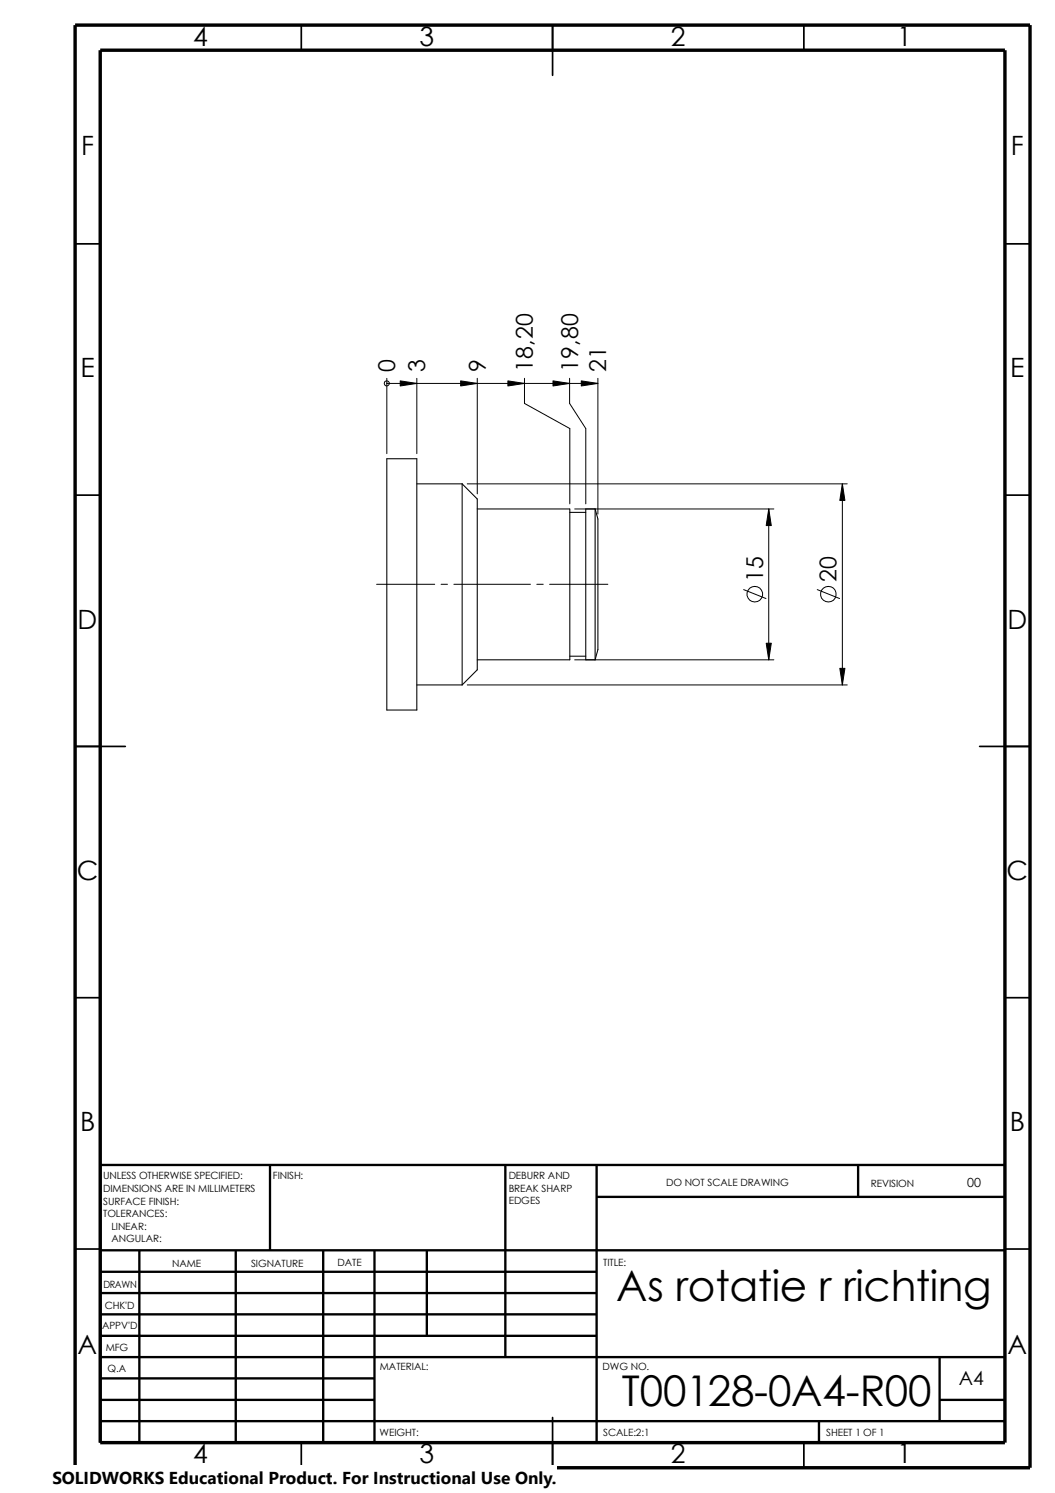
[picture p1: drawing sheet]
<svg xmlns="http://www.w3.org/2000/svg" width="210mm" height="297mm" viewBox="0 0 210 297" stroke-linecap="round" stroke-linejoin="round" font-family="sans-serif">
<g fill="none" stroke="#000" stroke-width=".34">
<path d="M59.9 5v5M109.9 5v10M159.9 5v5M14.9 48.5h5M199.9 48.5h5M14.9 98.5h5M199.9 98.5h5M14.9 148.5h10M194.9 148.5h10M14.9 198.5h5M199.9 198.5h5M14.9 248.5h5"/>
<path d="M199.9 248.5h5M59.9 287v5M109.9 282v10M159.9 287v5"/>
</g>
<g fill="none" stroke="#000" stroke-width=".47">
<path d="M53.7 231.8v17M100.5 231.8v38.2M118.7 238.1h81.2M118.7 231.8v55.2M170.7 231.8v6.3M199.9 231.8h-180v55.2M19.9 257.3h98.8M19.9 253h98.8M19.9 248.8h180M27.7 248.8v38.2M46.9 248.8v38.2M64.3 248.8v38.2"/>
<path d="M74.5 248.8v38.2M84.9 248.8v17M19.9 278.5h54.6M19.9 265.8h98.8M19.9 261.5h98.8M19.9 274.2h54.6M19.9 270h180M186.9 278.5h13M186.9 270v12.7M19.9 282.7h180M162.9 282.7v4.3"/>
</g>
<path d="M14.9 5h190v287h-190zM19.9 10h180v277h-180z" fill="none" stroke="#000" stroke-width=".68" stroke-linecap="butt"/>
<path d="M77 91.3h5.9v50h-5.9zM82.9 96.3h9M91.9 96.3l3.1 3v34l-3.1 3M91.9 96.3v40M95 101.3h18.4v30h-18.4M113.4 101.9h3.1M118.4 101.3h-1.9v30h1.9M118.4 101.3l.6 2v25.9l-.6 2.1M118.4 101.3v30M82.9 136.3h9M113.4 130.6h3.1" fill="none" stroke="#000" stroke-width=".21"/>
<g fill="none" stroke="#000" stroke-width=".2">
<path d="M77 76.3h.1M77 76.3h42M77 75.3v15M79.6 75.8l3.3 .5-3.3 .5zM82.9 75.3v15M91.7 75.8l3.3 .5-3.3 .5zM95 75.3v23M101 75.8l3.4 .5-3.4 .5zM104.4 75.3v5l9 5v14.9M110 75.8l3.3 .5-3.3 .5zM113.3 75.3v5l3.2 5v14.9M115.7 75.8l3.3 .5-3.3 .5z"/>
<path d="M119 75.3v27M93 96.3h75.6M167.6 96.3l.5 3.3h-1zM167.6 96.3v40M74.9 116.2h11.6M87.8 116.2h1.2M90.3 116.2h15.2M106.8 116.2h1.3M109.3 116.2h11.6M114.3 101.3h39.7M148 117.3l4.4 1.8M153 101.3l.5 3.3h-1.1z"/>
<path d="M153 101.3v30M162.6 117.3l4.4 1.8M93 136.3h75.6M114.3 131.3h39.7M152.4 128h1.1l-.5 3.3zM167.1 133h1l-.5 3.3z"/>
<circle cx="77" cy="76.3" r=".51"/>
<circle cx="150.2" cy="118.2" r="1.55"/>
<circle cx="164.8" cy="118.2" r="1.56"/>
</g>
<path d="M79.6 75.8l3.3 .5-3.3 .5zM91.7 75.8l3.3 .5-3.3 .5zM101 75.8l3.4 .5-3.4 .5zM110 75.8l3.3 .5-3.3 .5zM115.7 75.8l3.3 .5-3.3 .5zM167.6 96.3l.5 3.3h-1zM153 101.3l.5 3.3h-1.1zM152.4 128h1.1l-.5 3.3zM167.1 133h1l-.5 3.3z" fill="#000"/>
<path d="M10.4 291.5h100.4v5.5h-100.4z" fill="#fff"/>
<g font-size="8.4">
<text x="122.6" y="258.7">As rotatie r richting</text>
<text x="123.7" y="279.7">T00128-0A4-R00</text>
</g>
<g font-size="5.3">
<text x="38.4" y="9.1">4</text>
<text x="83.4" y="9.1">3</text>
<text x="133.5" y="9.1">2</text>
<text x="178.5" y="9.1">1</text>
<text x="16.1" y="30.9">F</text>
<text x="201.1" y="30.9">F</text>
<text x="16" y="75.1">E</text>
<text x="201" y="75.1">E</text>
<text x="15.5" y="125.1">D</text>
<text x="200.4" y="125.1">D</text>
<text x="15.3" y="175.1">C</text>
<text x="200.3" y="175.1">C</text>
<text x="15.9" y="225.1">B</text>
<text x="200.9" y="225.1">B</text>
<text x="15.5" y="269.3">A</text>
<text x="200.4" y="269.3">A</text>
<text x="38.4" y="291.1">4</text>
<text x="83.4" y="291.1">3</text>
<text x="133.5" y="291.1">2</text>
<text x="178.5" y="291.1">1</text>
</g>
<g font-size="4.6">
<text x="78.6" y="74" transform="rotate(-90 78.6 74)">0</text>
<text x="84.6" y="74" transform="rotate(-90 84.6 74)">3</text>
<text x="96.6" y="74" transform="rotate(-90 96.6 74)">9</text>
<text x="106" y="74" transform="rotate(-90 106 74)">18,20</text>
<text x="115" y="74" transform="rotate(-90 115 74)">19,80</text>
<text x="120.6" y="74" transform="rotate(-90 120.6 74)">21</text>
<text x="151.8" y="115.7" transform="rotate(-90 151.8 115.7)">15</text>
<text x="166.5" y="115.7" transform="rotate(-90 166.5 115.7)">20</text>
</g>
<text font-size="3.9" x="190.8" y="275.5">A4</text>
<text font-size="3.4" x="10.4" y="295.2">SOLIDWORKS Educational Product. For Instructional Use Only.</text>
<text font-size="2.5" x="192.4" y="236.2">00</text>
<g font-size="2">
<text x="20.5" y="234.7">UNLESS OTHERWISE SPECIFIED:</text>
<text x="20.5" y="237.2">DIMENSIONS ARE IN MILLIMETERS</text>
<text x="20.5" y="239.6">SURFACE FINISH:</text>
<text x="54.3" y="234.7">FINISH:</text>
<text x="101.2" y="239.6">EDGES</text>
<text x="101.2" y="234.6">DEBURR AND</text>
<text x="101.2" y="237.1">BREAK SHARP</text>
<text x="132.5" y="236">DO NOT SCALE DRAWING</text>
<text x="173.3" y="236.2">REVISION</text>
<text x="20.5" y="242.1">TOLERANCES:</text>
<text x="22.2" y="244.6">LINEAR:</text>
<text x="22.2" y="247.1">ANGULAR:</text>
<text x="67.1" y="252">DATE</text>
<text x="120" y="252">TITLE:</text>
<text x="20.6" y="256.2">DRAWN</text>
<text x="34.2" y="252.1">NAME</text>
<text x="50" y="252">SIGNATURE</text>
<text x="20.9" y="260.4">CHK'D</text>
<text x="20.3" y="264.5">APPV'D</text>
<text x="21" y="268.9">MFG</text>
<text x="21.4" y="273.1">Q.A</text>
<text x="75.6" y="272.6">MATERIAL:</text>
<text x="119.9" y="272.6">DWG NO.</text>
<text x="75.5" y="285.6">WEIGHT:</text>
<text x="120" y="285.7">SCALE:2:1</text>
<text x="164.4" y="285.7">SHEET 1 OF 1</text>
</g>
</svg>
